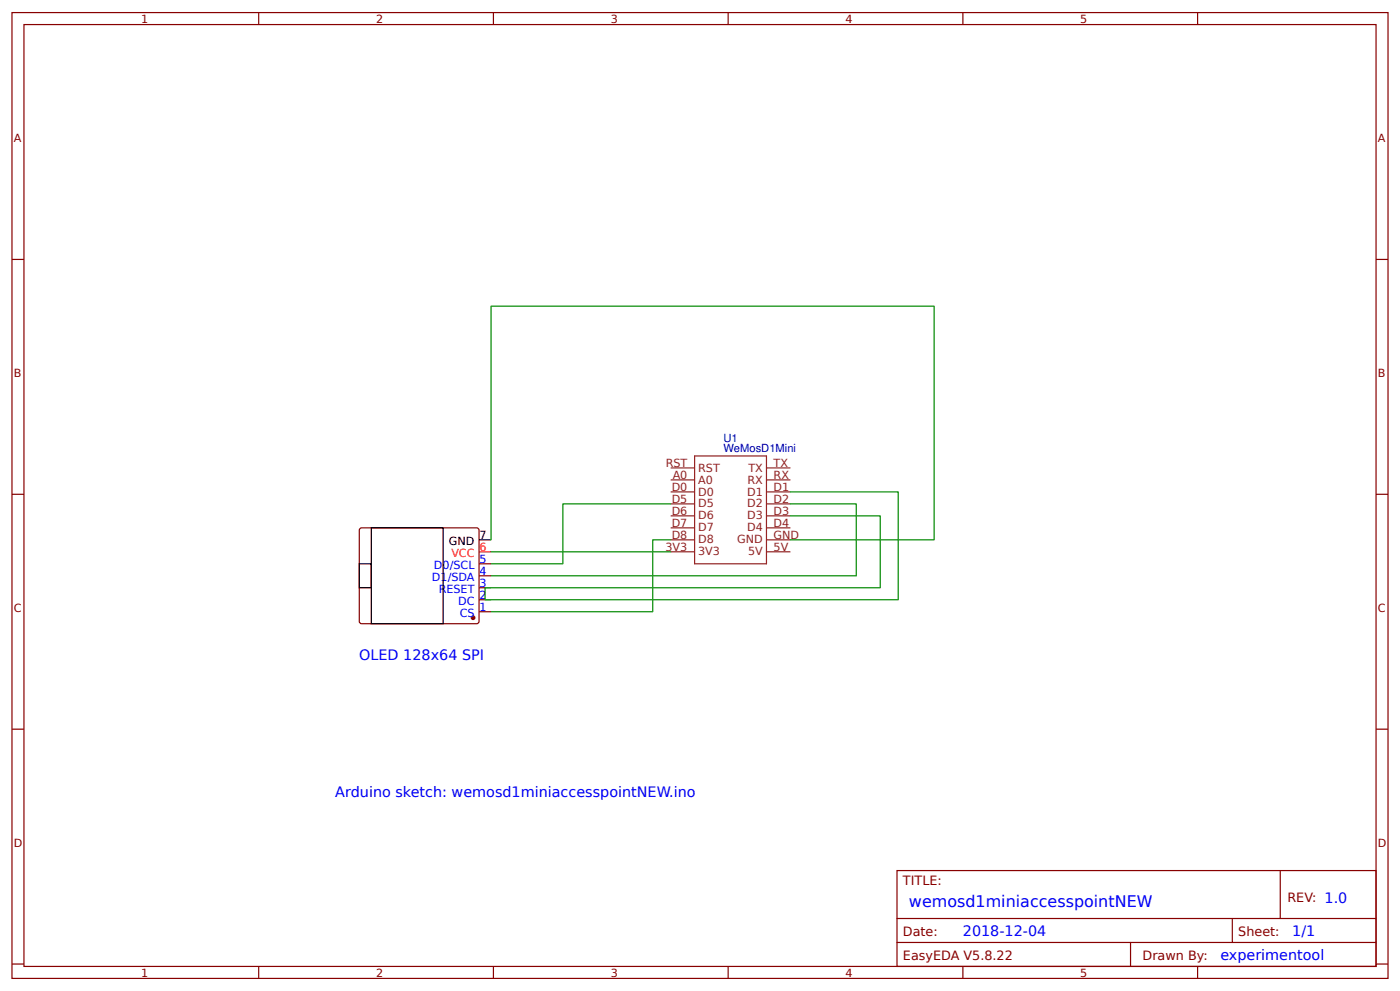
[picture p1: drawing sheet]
<svg xmlns="http://www.w3.org/2000/svg" width="309mm" height="219mm" viewBox="0 0 309 219" stroke-linecap="round" stroke-linejoin="round" font-family="sans-serif">
<g fill="none" stroke="#800" stroke-width=".26">
<path d="M2.6 2.8h304.1v213.2h-304.1zM5.3 5.4h298.7v208h-298.7zM57.1 2.8v2.6M109 2.8v2.6M160.9 2.8v2.6M212.7 2.8v2.6M264.6 2.8v2.6M2.6 57.3h2.7M304 57.3h2.7M2.6 109.1h2.7M79.6 116.6h26l.2 .5v20.4l-.5 .2-25.7-.1-.2-.4v-20.1zM304 109.1h2.7"/>
<path d="M105.8 135.1h2.7M105.8 132.4h2.7M105.8 129.8h2.7M105.8 127.1h2.7M105.8 124.5h2.7M2.6 161h2.7M304 161h2.7M198.2 192.2h105.8v21.2h-105.8zM282.8 192.2v10.6M2.6 212.9h2.7M57.1 213.4v2.6M109 213.4v2.6"/>
<path d="M160.9 213.4v2.6M198.2 202.8h105.8M198.2 208.1h105.8M212.7 213.4v2.6M249.8 208.1v5.3M264.6 213.4v2.6M272.3 202.8v5.3M304 212.9h2.7"/>
</g>
<g fill="none" stroke="#8d2323" stroke-width=".26">
<path d="M148.2 119.2h5.3M148.2 116.5h5.3M148.2 113.9h5.3M148.2 111.3h5.3M148.2 108.6h5.3M148.2 106h5.3M148.2 103.3h5.3M153.5 100.7h15.8v23.8h-15.8zM169.3 119.2h5.3M169.3 116.5h5.3M169.3 113.9h5.3M169.3 111.3h5.3"/>
<path d="M169.3 108.6h5.3M169.3 106h5.3M169.3 103.3h5.3M148.2 121.8h5.3M169.3 121.8h5.3"/>
</g>
<circle cx="104.5" cy="136.4" r=".4" fill="#800" stroke="#800" stroke-width=".26"/>
<path d="M105.8 121.8h2.7" fill="none" stroke="#f00" stroke-width=".26"/>
<path d="M82 116.5h15.9v21.2h-15.9zM105.8 119.2h2.7M79.4 124.5h2.6v5.3h-2.6z" fill="none" stroke="#000" stroke-width=".26"/>
<path d="M108.5 119.2v-51.6h97.9v51.6h-31.8M148.2 119.2h-4v15.9h-35.7M148.2 111.3h-23.8v13.2h-15.9M174.6 108.6h23.8v23.8h-91.2v-2.6h87.3v-15.9h-19.9M174.6 111.3h14.6v15.8h-80.7M108.5 121.8h39.7" fill="none" stroke="#080" stroke-width=".26"/>
<text font-size="3.5" fill="#00f" x="200.8" y="200.2">wemosd1miniaccesspointNEW</text>
<g font-size="3.2" fill="#00f">
<text x="79.4" y="145.7">OLED 128x64 SPI</text>
<text x="74.1" y="176.1">Arduino sketch: wemosd1miniaccesspointNEW.ino</text>
<text x="212.7" y="206.8">2018-12-04</text>
<text x="285.5" y="206.8">1/1</text>
<text x="269.6" y="212.1">experimentool</text>
</g>
<g font-size="2.8" fill="#800">
<text x="199.5" y="195.4">TITLE:</text>
<text x="284.4" y="199.1">REV: 1.0</text>
<text x="199.5" y="206.8">Date:</text>
<text x="273.6" y="206.8">Sheet:</text>
<text x="199.5" y="212.1">EasyEDA V5.8.22</text>
<text x="252.4" y="212.1">Drawn By:</text>
</g>
<g font-size="2.5" fill="#800">
<text x="31.2" y="5">1</text>
<text x="83.1" y="5">2</text>
<text x="134.9" y="5">3</text>
<text x="186.8" y="5">4</text>
<text x="238.7" y="5">5</text>
<text x="3" y="31.4">A</text>
<text x="304.4" y="31.4">A</text>
<text x="3" y="83.2">B</text>
<text x="304.4" y="83.2">B</text>
<text x="3" y="135.1">C</text>
<text x="304.4" y="135.1">C</text>
<text x="3" y="186.9">D</text>
<text x="304.4" y="186.9">D</text>
<text x="31.2" y="215.6">1</text>
<text x="83.1" y="215.6">2</text>
<text x="134.9" y="215.6">3</text>
<text x="186.8" y="215.6">4</text>
<text x="238.7" y="215.6">5</text>
</g>
<g font-size="2.5" fill="#000080">
<text x="159.8" y="99.9">WeMosD1Mini</text>
<text x="159.8" y="97.5">U1</text>
</g>
<g font-size="2.5" fill="#8d2323">
<text x="147.1" y="103.1">RST</text>
<text x="148.6" y="105.7">A0</text>
<text x="154.3" y="106.8">A0</text>
<text x="154.3" y="104.1">RST</text>
<text x="165.1" y="106.8">RX</text>
<text x="165.3" y="104.1">TX</text>
<text x="170.9" y="105.7">RX</text>
<text x="170.9" y="103.1">TX</text>
<text x="148.4" y="113.6">D6</text>
<text x="148.4" y="111">D5</text>
<text x="148.4" y="108.3">D0</text>
<text x="154.3" y="112.1">D5</text>
<text x="154.3" y="109.4">D0</text>
<text x="165.1" y="112.1">D2</text>
<text x="165.1" y="109.4">D1</text>
<text x="170.9" y="113.6">D3</text>
<text x="170.9" y="111">D2</text>
<text x="170.9" y="108.3">D1</text>
<text x="148.4" y="118.9">D8</text>
<text x="148.4" y="116.3">D7</text>
<text x="154.3" y="120">D8</text>
<text x="154.3" y="117.3">D7</text>
<text x="154.3" y="114.7">D6</text>
<text x="162.9" y="120">GND</text>
<text x="165.1" y="117.3">D4</text>
<text x="165.1" y="114.7">D3</text>
<text x="170.9" y="118.9">GND</text>
<text x="170.9" y="116.3">D4</text>
<text x="147" y="121.6">3V3</text>
<text x="154.3" y="122.6">3V3</text>
<text x="165.3" y="122.6">5V</text>
<text x="170.9" y="121.6">5V</text>
</g>
<g font-size="2.5">
<text x="106" y="118.9">7</text>
<text x="99.2" y="120.3">GND</text>
</g>
<g font-size="2.5" fill="#00f">
<text x="95.9" y="125.5">D0/SCL</text>
<text x="106" y="124.2">5</text>
<text x="95.4" y="128.2">D1/SDA</text>
<text x="96.9" y="130.8">RESET</text>
<text x="106" y="126.9">4</text>
<text x="106" y="129.5">3</text>
<text x="101.2" y="133.5">DC</text>
<text x="101.6" y="136.1">CS</text>
<text x="106" y="132.2">2</text>
<text x="106" y="134.8">1</text>
</g>
<g font-size="2.5" fill="#f00">
<text x="99.7" y="122.9">VCC</text>
<text x="106" y="121.6">6</text>
</g>
</svg>
